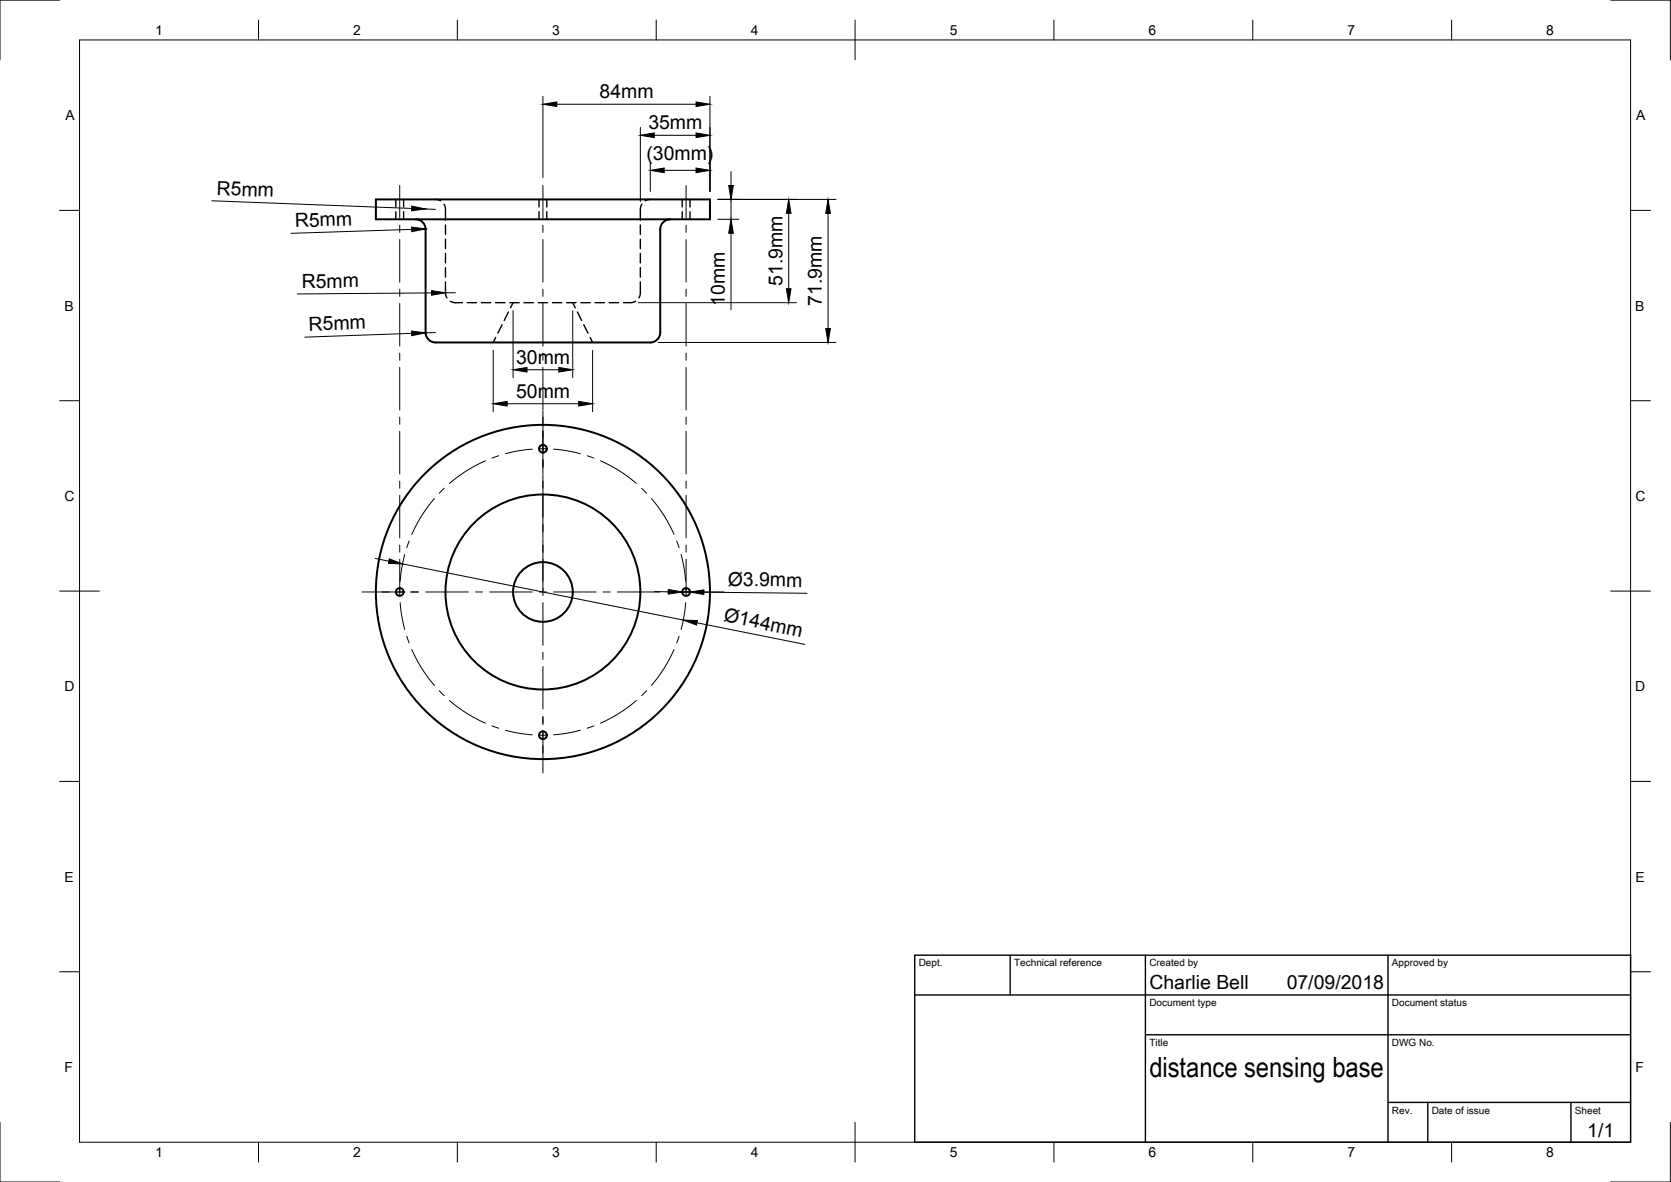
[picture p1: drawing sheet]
<svg xmlns="http://www.w3.org/2000/svg" width="420mm" height="297mm" viewBox="0 0 420 297" stroke-linecap="round" stroke-linejoin="round" font-family="sans-serif">
<!-- layer: Visible -->
<g fill="none" stroke="#000" stroke-width=".5">
<path d="M94.5 50.1h84v5h-84zM104.5 55.1a2.5 2.5 0 0 1 2.5 2.5v26a2.56 2.56 0 0 0 2.6 2.5h53.8a2.55 2.55 0 0 0 2.6-2.5v-26a2.5 2.5 0 0 1 2.5-2.5"/>
<circle cx="136.5" cy="112.8" r=".98"/>
<circle cx="100.5" cy="148.8" r=".98"/>
<circle cx="136.5" cy="148.8" r="42"/>
<circle cx="136.5" cy="148.8" r="24.5"/>
<circle cx="136.5" cy="148.8" r="7.5"/>
<circle cx="172.5" cy="148.8" r=".98"/>
<circle cx="136.5" cy="184.8" r=".98"/>
</g>
<!-- layer: Hidden -->
<g fill="none" stroke="#000" stroke-width=".35">
<path d="M99.5 50.1v1.9M99.5 53.2v1.9M101.5 50.1v1.9M101.5 53.2v1.9M109.5 50.1l1.3 .4M111.6 51.3l.4 1.1v2.9M112 56.5v2.4M135.5 50.1v1.9M135.5 53.2v1.9M137.5 50.1v1.9M137.5 53.2v1.9M161 56.5v2.4"/>
<path d="M161.4 51.3l-.4 1.1v2.9M163.5 50.1l-1.3 .4M171.5 50.1v1.9M171.5 53.2v1.9M173.5 50.1v1.9M173.5 53.2v1.9M112 70.8v3l.4 1.1M112 60.1v2.4M112 63.7v2.4M112 67.3v2.3M113.2 75.7l1 .3 2.1 .1M117.5 76.1h2.3"/>
<path d="M121 76.1h2.4M124.6 76.1h2.4M127.8 78.4l-1 2.1M128.2 76.1h2.4M129 76.1l-.6 1.2M131.7 76.1h2.4M135.3 76.1h2.4M138.9 76.1h2.4M142.5 76.1h2.3M144 76.1l.6 1.2M145.2 78.4l1 2.1M146 76.1h2.4"/>
<path d="M149.6 76.1h2.4M153.2 76.1h2.4M159.8 75.7l-1 .3-2 .1M161 70.8v3l-.4 1.1M161 60.1v2.4M161 63.7v2.4M161 67.3v2.3M124.6 84.8l-.6 1.3M126.2 81.6l-1 2.1M146.8 81.6l1 2.1M148.4 84.8l.6 1.3"/>
</g>
<!-- layer: Border -->
<g fill="none" stroke="#000" stroke-width=".25">
<path d="M15 0h-15v15M20 10h390v277h-390zM65 5v5M115 5v5M165 5v5M215 5v10M265 5v5M315 5v5M365 5v5M405 0h15v15M15 52.9h5M410 52.9h5"/>
<path d="M15 100.7h5M410 100.7h5M15 148.5h10M405 148.5h10M15 196.4h5M410 196.4h5M15 244.2h5M410 244.2h5M0 282v15h15M65 287v5M115 287v5M165 287v5"/>
<path d="M215 282v10M265 287v5M315 287v5M365 287v5M420 282v15h-15"/>
</g>
<!-- layer: TitleBlock -->
<path d="M230 240h180v47h-180zM230 250h180M254 240v10M288 240v47M349 240v47M288 260h122M349 277h61M359 277v10M395 277v10" fill="none" stroke="#000" stroke-width=".35"/>
<!-- layer: Center Lines -->
<g fill="none" stroke="#000" stroke-width=".25">
<path d="M100.5 46.6v8.2M100.5 56.6v1.8M136.5 46.6v8.2M136.5 56.6v1.8M172.5 46.6v8.2M172.5 56.6v1.8M100.5 60.2v10.7M100.5 72.7v1.8M100.5 76.3v10.7M136.5 60.2v10.7M136.5 72.7v1.8M136.5 76.3v10.7"/>
<path d="M172.5 60.2v10.7M172.5 72.7v1.8M172.5 76.3v10.7M100.5 88.8v1.7M100.5 92.3v10.7M136.5 88.8v1.7M136.5 92.3v10.7M172.5 88.8v1.7M172.5 92.3v10.7M100.5 104.8v1.8M100.5 108.4v10.7M122.1 115.8l-4.8 2.5-4.3 3.2"/>
<path d="M125.4 114.5l-1.7 .6M133.8 112.9l-3.5 .4-3.2 .7M136.5 103.3v15.8M136.5 119.3v15.9M137.4 112.8h-1.8M139.2 112.9l3.6 .4 3.1 .7M147.6 114.5l1.7 .6M151 115.8l4.7 2.5 4.3 3.2M172.5 104.8v1.8M172.5 108.4v10.7M100.5 120.9v1.8M100.5 124.5v10.7"/>
<path d="M100.5 137v1.8M101.8 139.4l-.7 3.1-.5 3.6M102.9 136l-.6 1.6M109.2 125.3l-3.1 4.2-2.6 4.8M111.7 122.7l-1.3 1.3M136.5 135.4v14.3M161.3 122.7l1.3 1.3M163.8 125.3l3.2 4.2 2.5 4.8M170.2 136l.5 1.6M171.3 139.4l.7 3.1 .4 3.6M172.5 120.9v1.8M172.5 124.5v10.7"/>
<path d="M172.5 137v1.8M91 148.8h10.7M100.5 140.6v8.2M100.5 147.9v1.8M100.6 151.4l.5 3.6 .7 3.2M102.3 159.9l.6 1.7M103.2 148.8h2.1M107.1 148.8h10.7M119.6 148.8h1.8M123.1 148.8h10.7M135.6 148.8h1.8M136.5 151.4v10.7"/>
<path d="M139.2 148.8h10.7M151.7 148.8h1.8M155.2 148.8h10.8M167.7 148.8h2.1M170.7 159.9l-.5 1.7M171.3 148.8h10.7M172.4 151.4l-.4 3.6-.7 3.2M172.5 147.9v1.8M172.5 140.6v8.2M103.5 163.2l2.6 4.8 3.1 4.3M110.4 173.6l1.3 1.2M113 176l4.3 3.2 4.8 2.5"/>
<path d="M136.5 163.9v1.8M136.5 167.5v10.7M160 176l-4.3 3.2-4.7 2.5M162.6 173.6l-1.3 1.2M169.5 163.2l-2.5 4.8-3.2 4.3M123.7 182.4l1.7 .6M127.1 183.5l3.2 .7 3.5 .5M136.5 180v2.1M136.5 183.6v10.7M137.4 184.8h-1.8M145.9 183.5l-3.1 .7-3.6 .5M149.3 182.4l-1.7 .6"/>
</g>
<!-- layer: Dimensions -->
<g fill="none" stroke="#000" stroke-width=".25">
<path d="M136.5 24.2v20.4M140 26.2h35M161 32v18.6M164.5 34h10.5M178.5 24.2v23.9M53.3 50.5l50.2 1.9M103.5 57.6l-30.4 1M107 52.5l2.5 .1M163.5 40.8v7.3M167 42.8h8M180.5 50.1h29.7M180.5 55.1h5.3"/>
<path d="M183.8 43.1v3.5M183.8 50.1v5M183.8 58.6v19.3M198.3 53.6v19M208.2 53.6v29M108.5 73.6l-33.7 .3M114.5 73.6h-2.5M129 78.1v16.8M144 78.1v16.8M160.5 76.1h39.8M103.5 83.8l-26.9 .9M109.5 83.6l-2.5 .1"/>
<path d="M124 88.1v15.4M132.5 92.9h8M149 88.1v15.4M165.5 86.1h44.7M127.5 101.5h18M94.3 140.3l3.5 .7M101.2 141.7l70.6 14.1M164.5 148.7h3.5M171.5 148.8h2M175.2 156.5l27.2 5.4M177 148.8l25.9 .3"/>
</g>
<g fill="#000" stroke="#000" stroke-width=".25">
<path d="M136.5 26.2l3.5-.6v1.2zM161 34l3.5-.6v1.2zM175 33.4l3.5 .6-3.5 .6zM175 25.6l3.5 .6-3.5 .6zM103.5 57.1l3.5 .4-3.5 .7zM103.5 51.8l3.5 .7-3.5 .5zM163.5 42.8l3.5-.6v1.2zM175 42.2l3.5 .6-3.5 .6zM183.2 46.6h1.2l-.6 3.5zM183.8 55.1l.6 3.5h-1.2zM198.3 50.1l.6 3.5h-1.2zM208.2 50.1l.6 3.5h-1.2z"/>
<path d="M108.5 73l3.5 .6-3.5 .6zM197.7 72.6h1.2l-.6 3.5zM103.5 83.2l3.5 .5-3.5 .7zM129 92.9l3.5-.6v1.2zM140.5 92.3l3.5 .6-3.5 .6zM207.6 82.6h1.2l-.6 3.5zM124 101.5l3.5-.6v1.1zM145.5 100.9l3.5 .6-3.5 .5zM97.9 140.5l3.3 1.2-3.5-.1zM168 148.1l3.5 .7-3.5 .5zM171.8 155.8l3.6 .1-.3 1.2zM173.5 148.8l3.5-.6v1.2z"/>
</g>
<text font-size="7" x="289" y="270.5">distance sensing base</text>
<g font-size="4.9">
<text x="150.8" y="24.6">84mm</text>
<text x="163" y="32.4">35mm</text>
<text x="162.5" y="40.3">(30mm)</text>
<text x="54.4" y="48.9" transform="rotate(2 54.4 48.9)">R5mm</text>
<text x="74.2" y="57" transform="rotate(-2 74.2 57)">R5mm</text>
<text x="196.8" y="71.9" transform="rotate(-90 196.8 71.9)">51.9mm</text>
<text x="75.9" y="72.3">R5mm</text>
<text x="182.2" y="76.9" transform="rotate(-90 182.2 76.9)">10mm</text>
<text x="206.6" y="76.9" transform="rotate(-90 206.6 76.9)">71.9mm</text>
<text x="77.7" y="83.1" transform="rotate(-2 77.7 83.1)">R5mm</text>
<text x="129.8" y="91.4">30mm</text>
<text x="129.8" y="99.9">50mm</text>
<text x="183" y="147.2" transform="rotate(1 183 147.2)">Ø3.9mm</text>
<text x="181.8" y="156.1" transform="rotate(11 181.8 156.1)">Ø144mm</text>
<text x="289" y="248.5">Charlie Bell</text>
<text x="323.5" y="248.5">07/09/2018</text>
<text x="399.1" y="285.6">1/1</text>
</g>
<g font-size="3.5">
<text x="39" y="8.8">1</text>
<text x="88.8" y="8.8">2</text>
<text x="138.8" y="8.8">3</text>
<text x="188.7" y="8.8">4</text>
<text x="238.8" y="8.8">5</text>
<text x="288.7" y="8.8">6</text>
<text x="338.8" y="8.8">7</text>
<text x="388.8" y="8.8">8</text>
<text x="16.4" y="30.2">A</text>
<text x="411.4" y="30.2">A</text>
<text x="16.2" y="78">B</text>
<text x="411.2" y="78">B</text>
<text x="16.2" y="125.9">C</text>
<text x="411.2" y="125.9">C</text>
<text x="16.2" y="173.7">D</text>
<text x="411.2" y="173.7">D</text>
<text x="16.2" y="221.5">E</text>
<text x="411.2" y="221.5">E</text>
<text x="16.2" y="269.4">F</text>
<text x="411.2" y="269.4">F</text>
<text x="39" y="290.8">1</text>
<text x="88.8" y="290.8">2</text>
<text x="138.8" y="290.8">3</text>
<text x="188.7" y="290.8">4</text>
<text x="238.8" y="290.8">5</text>
<text x="288.7" y="290.8">6</text>
<text x="338.8" y="290.8">7</text>
<text x="388.8" y="290.8">8</text>
</g>
<g font-size="2.5">
<text x="231" y="242.8">Dept.</text>
<text x="255" y="242.8">Technical reference</text>
<text x="289" y="242.8">Created by</text>
<text x="350" y="242.8">Approved by</text>
<text x="289" y="252.8">Document type</text>
<text x="350" y="252.8">Document status</text>
<text x="289" y="262.8">Title</text>
<text x="350" y="262.8">DWG No.</text>
<text x="350" y="279.8">Rev.</text>
<text x="360" y="279.8">Date of issue</text>
<text x="396" y="279.8">Sheet</text>
</g>
</svg>
